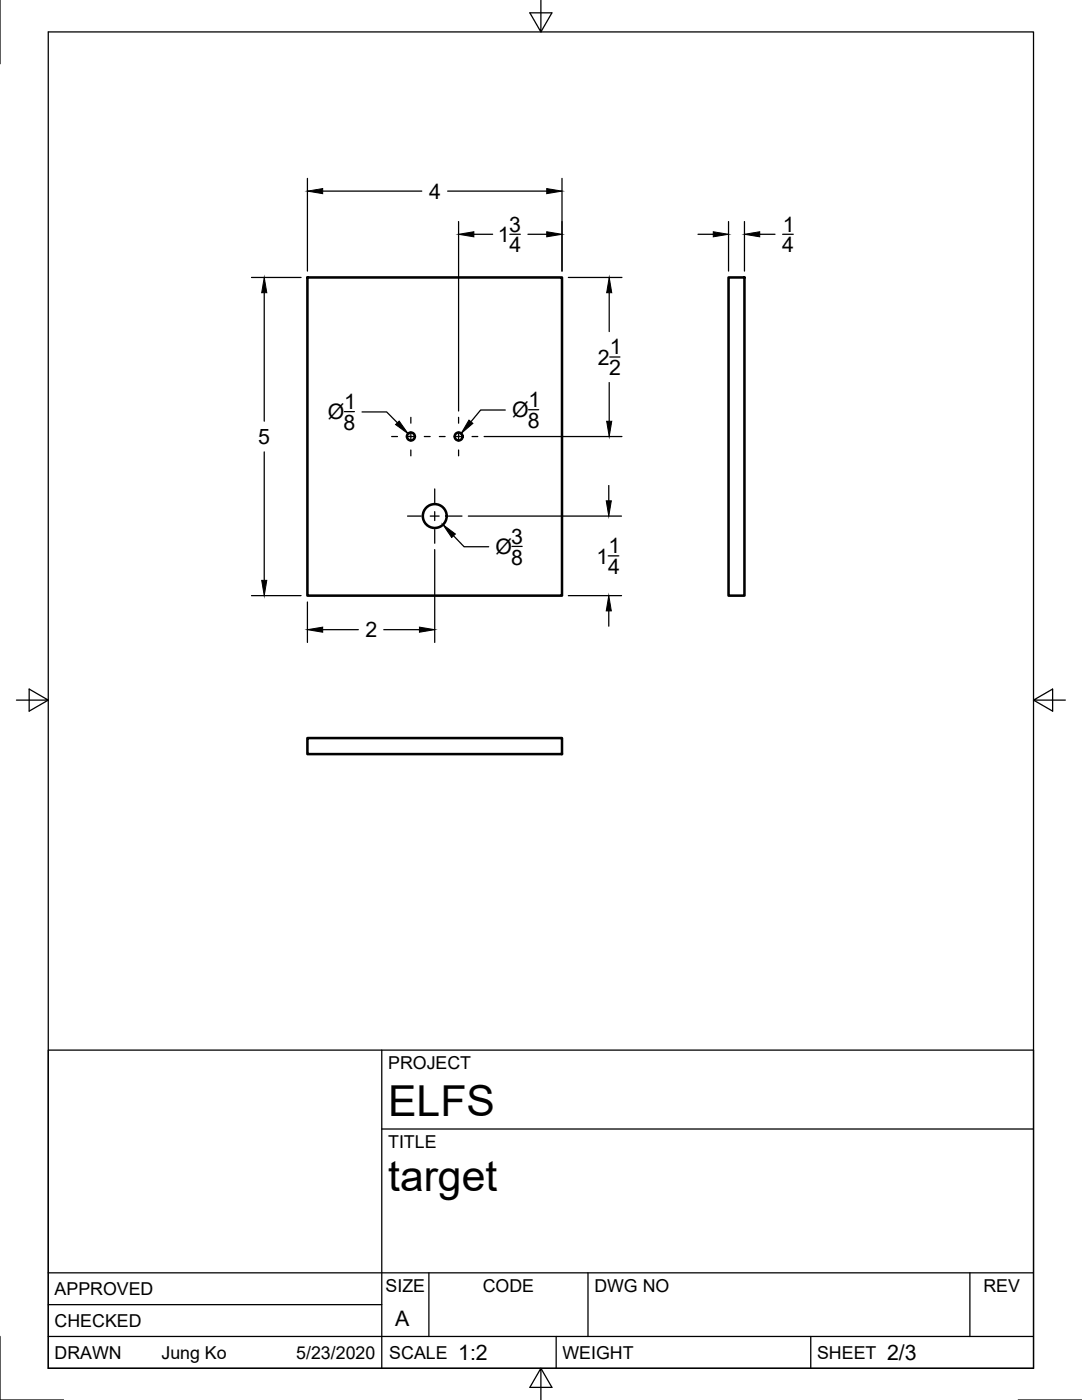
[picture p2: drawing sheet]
<svg xmlns="http://www.w3.org/2000/svg" width="216mm" height="279mm" viewBox="0 0 216 279" stroke-linecap="round" stroke-linejoin="round" font-family="sans-serif">
<!-- layer: Visible -->
<g fill="none" stroke="#000" stroke-width=".51">
<path d="M61.3 55.4h50.8v63.5h-50.8zM145.4 55.4h3.1v63.5h-3.1zM61.3 147.3h50.8v3.2h-50.8z"/>
<circle cx="82" cy="87.1" r=".79"/>
<circle cx="91.5" cy="87.1" r=".79"/>
<circle cx="86.8" cy="103" r="2.38"/>
</g>
<!-- layer: Border -->
<path d="M0 0v12.7M9.6 6.4h196.6v266.7h-196.6zM107.9 0v6.4l-2.2-3.8h4.4l-2.2 3.8M3.3 139.7h6.3l-3.8-2.2v4.4l3.8-2.2M206.2 139.7l3.8 2.2v-4.4l-3.8 2.2h6.4M0 266.7v12.7h12.7M107.9 273.1l2.2 3.8h-4.4l2.2-3.8v6.3M203.2 279.4h12.7" fill="none" stroke="#000" stroke-width=".25"/>
<!-- layer: Titleblock -->
<path d="M9.6 209.6h196.6v63.5h-196.6zM76.2 209.6v63.5M76.2 225.3h130M9.6 254h196.6M85.6 254v12.7M117.3 254v12.7M193.5 254v12.7M9.6 266.7h196.6M9.6 260.4h66.6M111 266.7v6.4M161.8 266.7v6.4" fill="none" stroke="#000" stroke-width=".25"/>
<!-- layer: Dimensions -->
<g fill="none" stroke="#000" stroke-width=".25">
<path d="M61.3 35.6v18.5M64.4 38.1h19.8M89.3 38.1h19.8M112.1 35.6v18.5M50.2 55.4h9.9M52.7 58.4v25.7M91.5 44.2v37.8M94.6 46.8h3.7M101.7 46.8h2.1M105.3 46.8h3.8M113.4 55.4h10.7M121.6 58.4v7.8"/>
<path d="M139.3 46.8h3M145.4 44.2v9.9M148.5 44.2v9.9M151.6 46.8h3M156.2 46.8h2.1M121.6 76.3v7.8M121.7 71.2h2M52.7 90.2v25.6M68.7 82.1h2M72.2 82.2h5l2.1 2.2M96.6 87.1h27.5M100.8 81.8h-4.9l-1.9 2.4"/>
<path d="M105.5 81.8h2M121.5 96.9v3M50.2 118.9h9.9M86.7 109.7v18.5M90.5 106.9l2.1 2.2h4.9M93.5 103h30.5M102.2 109.1h2M113.4 118.9h10.6M121.4 110.9h2.1M61.3 120.1v8.1M64.4 125.7h7.1M76.6 125.7h7.1"/>
<path d="M121.5 121.9v3.1"/>
</g>
<g fill="#000" stroke="#000" stroke-width=".2">
<path d="M61.3 38.1l3.1-.5v1.1zM109.1 37.6l3 .5-3 .6zM52.7 55.4l.5 3h-1zM91.5 46.8l3.1-.6v1.1zM109.1 46.2l3 .6-3 .5zM121.6 55.4l.5 3h-1zM142.3 46.2l3.1 .6-3.1 .5zM148.5 46.8l3.1-.6v1.1zM78.9 84.7l.8-.7 1.7 2.6zM93.6 83.8l.8 .7-2.4 2zM121 99.9h1l-.5 3.1zM121.1 84.1h1l-.5 3z"/>
<path d="M52.2 115.8h1l-.5 3.1zM88.4 104.7l2.5 1.9-.8 .7zM61.3 125.7l3.1-.5v1zM83.7 125.2l3 .5-3 .5zM121.5 118.9l.5 3h-1z"/>
</g>
<!-- layer: Center Lines -->
<g fill="none" stroke="#000" stroke-width=".25">
<path d="M78.1 87.1h1.2M81.1 87.1h1.8M82 83.3v1.2M82 86.2v1.8M82 89.8v1.2M84.7 87.1h1.1M86.7 97.6v2.7M87.7 87.1h1.1M90.6 87.1h1.8M91.5 83.3v1.2M91.5 86.2v1.8M91.5 89.8v1.2"/>
<path d="M94.2 87.1h1.1M81.3 103h2.8M85.9 103h1.7M86.7 102.1v1.8M86.7 105.7v2.7M89.4 103h2.8"/>
</g>
<g font-size="8.5">
<text x="77.4" y="222.8">ELFS</text>
<text x="77.4" y="237.8">target</text>
</g>
<g font-size="4.3">
<text x="85.6" y="39.7">4</text>
<text x="101.6" y="46.2">3</text>
<text x="156.2" y="46.2">1</text>
<text x="99.4" y="48.3">1</text>
<text x="101.7" y="50.3">4</text>
<text x="156.1" y="50.3">4</text>
<text x="121.7" y="70.7">1</text>
<text x="119.3" y="72.8">2</text>
<text x="121.6" y="74.8">2</text>
<text x="65.4" y="83.7">Ø</text>
<text x="68.7" y="81.6">1</text>
<text x="102.2" y="83.3">Ø</text>
<text x="105.5" y="81.3">1</text>
<text x="51.5" y="88.6">5</text>
<text x="68.5" y="85.8">8</text>
<text x="105.3" y="85.4">8</text>
<text x="98.9" y="110.6">Ø</text>
<text x="102" y="108.5">3</text>
<text x="102" y="112.7">8</text>
<text x="119" y="112.5">1</text>
<text x="121.4" y="110.4">1</text>
<text x="121.3" y="114.5">4</text>
<text x="72.9" y="127.2">2</text>
<text x="78.9" y="264.5">A</text>
<text x="91.4" y="271.4">1:2</text>
<text x="177" y="271.4">2/3</text>
</g>
<g font-size="3.5">
<text x="77.4" y="213.4">PROJECT</text>
<text x="77.4" y="229.1">TITLE</text>
<text x="76.9" y="257.8">SIZE</text>
<text x="96.3" y="257.8">CODE</text>
<text x="118.6" y="257.8">DWG NO</text>
<text x="196.2" y="257.8">REV</text>
<text x="10.9" y="258.5">APPROVED</text>
<text x="10.9" y="264.8">CHECKED</text>
<text x="10.9" y="271.2">DRAWN</text>
<text x="32.2" y="271.2">Jung Ko</text>
<text x="59.1" y="271.2">5/23/2020</text>
<text x="77.7" y="271.2">SCALE</text>
<text x="112.2" y="271.2">WEIGHT</text>
<text x="163" y="271.2">SHEET</text>
</g>
</svg>
